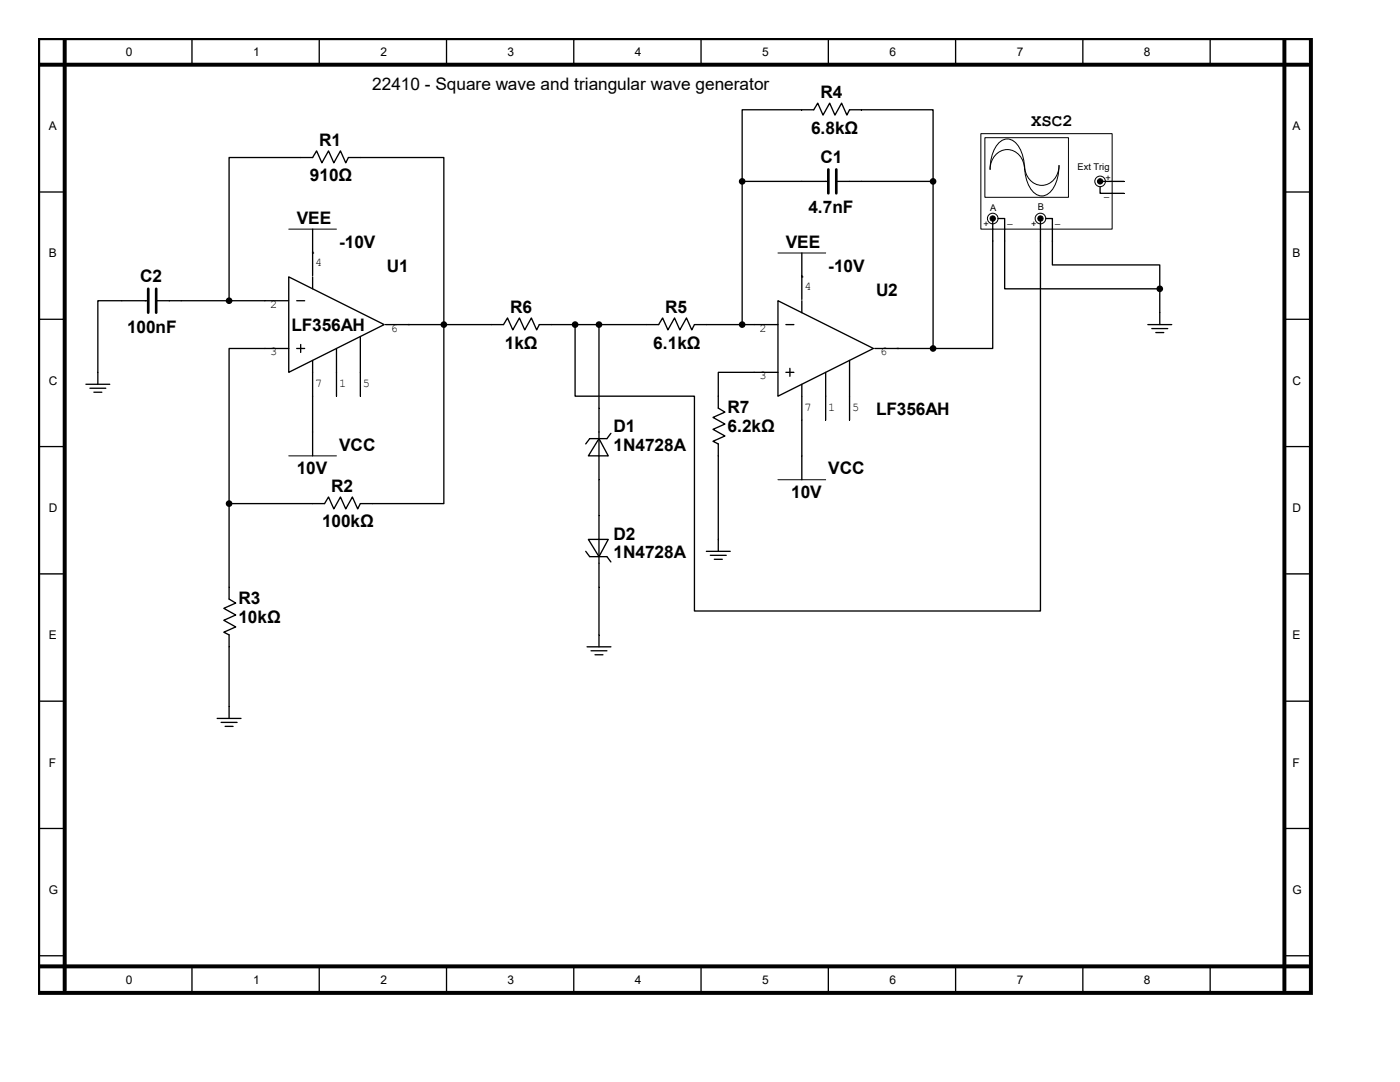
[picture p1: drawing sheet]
<svg xmlns="http://www.w3.org/2000/svg" width="279mm" height="216mm" viewBox="0 0 279 216" stroke-linecap="round" stroke-linejoin="round" font-family="sans-serif">
<path d="M7.6 7.6h254v190.5h-254zM7.6 12.9h253.5M12.9 7.6v190M256.3 7.6v190M7.6 192.8h253.5" fill="none" stroke="#000" stroke-width=".79"/>
<g fill="none" stroke="#000" stroke-width=".26">
<path d="M38.3 7.6v5.3M63.7 7.6v5.3M89.1 7.6v5.3M114.5 7.6v5.3M139.9 7.6v5.3M165.3 7.6v5.3M190.7 7.6v5.3M216.1 7.6v5.3M241.5 7.6v5.3M7.6 38.3h5.3M160 21.9h2.4l.8-1.3 1.1 2.4 1.3-2.4 1 2.4 1.4-2.4 1 2.4 .5-1.1h2.4M160 36.2h5.3"/>
<path d="M166.9 36.2h5M256.3 38.3h5.3M57.6 55.2l19.1 9.6-19.1 9.5zM62.4 50.5h.1M62.4 45.7v9.3M62.4 55.2v2.4M160 55.2h.1M160 50.5v9.2M7.6 63.7h5.3M17.1 76.7h4.8M17.9 77.5h3.2M18.7 78.3h1.6"/>
<path d="M29.6 60h-10.1v16.7M31.2 60h5M57.6 60h-11.9v-28.6h16.7l.8-1.3 1 2.4 1.4-2.4 1 2.4 1.3-2.4 1.1 2.4 .5-1.1h19.1v33.4M57.6 69.5h-11.9v31M59.2 69.5h1.6M59.2 60h1.6M60 68.7v1.6M62.4 71.9v7.2M67.2 69.5v9.6M71.9 67.2v11.9M76.9 64.8h11.7M88.6 64.8v35.7h-16.7l-.5 1-1.1-2.3-1.3 2.3-1.1-2.3-1.3 2.3-1-2.3-.8 1.3h-19.1"/>
<path d="M129.1 64.8h2.3l.8-1.4 1.1 2.4 1.3-2.4 1.1 2.4 1.3-2.4 1.1 2.4 .5-1h2.4M150.5 64.8h4.8M150.5 74.3h4.8M155.3 60l19 9.5-19 9.6zM156.8 64.8h1.6M156.8 74.3h1.6M157.6 73.5v1.6M160 60v2.4M160 76.7v19M164.8 74.3v9.5M169.5 71.9v11.9M174.6 69.5h4.7"/>
<path d="M256.3 63.7h5.3M7.6 89.1h5.3M62.4 86.2v4.8M256.3 89.1h5.3M7.6 114.5h5.3M45.7 100.5v19l1.3 .8-2.3 1.1 2.3 1.3-2.3 1.1 2.3 1.3-2.3 1.1 1 .5v2.4M256.3 114.5h5.3M7.6 139.9h5.3M256.3 139.9h5.3M7.6 165.3h5.3M256.3 165.3h5.3M7.6 190.7h5.3"/>
<path d="M38.3 192.8v5.3M63.7 192.8v5.3M89.1 192.8v5.3M114.5 192.8v5.3M139.9 192.8v5.3M165.3 192.8v5.3M190.7 192.8v5.3M216.1 192.8v5.3M241.5 192.8v5.3M256.3 190.7h5.3"/>
</g>
<path d="M165.3 33.8v4.8M166.9 33.8v4.8M29.6 57.6v4.8M31.2 57.6v4.8" fill="none" stroke="#000" stroke-width=".53"/>
<path d="M57.6 45.7h9.6M155.3 50.5h9.5M57.6 91h9.6M155.3 95.7h9.5" fill="none" stroke="#000" stroke-width=".2"/>
<g fill="#000" stroke="#000" stroke-width=".26">
<circle cx="45.7" cy="60" r=".53"/>
<circle cx="88.6" cy="64.8" r=".53"/>
<circle cx="45.7" cy="100.5" r=".53"/>
</g>
<path d="M195.8 26.7h26.2v19h-26.2z" fill="#fff"/>
<path d="M195.7 26.7h26.3v19h-26.3z" fill="none" stroke="#000" stroke-width=".2"/>
<path d="M196.6 27.5h16.6v11.9h-16.6z" fill="#fff"/>
<path d="M196.6 27.5h16.6v11.9h-16.6zM199.3 28.6a2.35 2.35 0 0 1 3.9 .6 8.3 8.3 0 0 1 1.3 4.6 3.5 3.5 0 0 0-1.7-3.3 3.5 3.5 0 0 0-3.7 0 4.1 4.1 0 0 0-1.5 3.3 7.8 7.8 0 0 1 1.7-5.2zM204.5 33a3.5 3.5 0 0 0 1.6 3.4 3.5 3.5 0 0 0 3.7-.1 4.1 4.1 0 0 0 1.5-3.3 7.2 7.2 0 0 1-2.2 5.7 2.38 2.38 0 0 1-3.4-1 8.3 8.3 0 0 1-1.2-4.7z" fill="none" stroke="#000" stroke-width=".2"/>
<g fill="#fff" stroke="#000" stroke-width=".2">
<circle cx="207.6" cy="43.6" r="1.06"/>
<circle cx="198.1" cy="43.6" r="1.06"/>
<circle cx="219.6" cy="36.2" r="1.06"/>
</g>
<path d="M219.6 37.3v1.3h4.7M219.8 36.2h4.5M198.1 44.1v4M199.2 43.6h1.3v4.5M207.6 43.6v4.5M208.7 43.6h1.3v4.5" fill="none" stroke="#000" stroke-width=".26"/>
<g fill="#000" stroke="#000" stroke-width=".2">
<circle cx="219.6" cy="36.2" r=".53"/>
<circle cx="198.1" cy="43.6" r=".53"/>
<circle cx="207.6" cy="43.6" r=".53"/>
</g>
<path d="M119.5 87.5l1.9 3.5h-4z" fill="#fff" stroke="#000" stroke-width=".26"/>
<path d="M36.2 60h9.5M98.1 64.8h2.4l.8-1.4 1 2.4 1.4-2.4 1 2.4 1.3-2.4 1.1 2.4 .5-1h2.4M119.5 81.4v14.3M121.9 86.5l-.8 1h-3.4l-.8 1.1" fill="none" stroke="#000" stroke-width=".26"/>
<path d="M117.4 107.6h4l-1.9 3.5z" fill="#fff" stroke="#000" stroke-width=".26"/>
<g fill="none" stroke="#000" stroke-width=".26">
<path d="M148.1 36.2h11.9M148.1 36.2v28.6M160 21.9h-11.9v14.3M171.9 21.9h14.3v14.3M171.9 36.2h14.3M186.2 36.2v33.3M198.1 48.1v21.4h-11.9M200.5 48.1v9.5h31M207.6 48.1v73.8h-69v-42.8h-23.8v-14.3M210 48.1v4.8h21.5v4.7M231.5 57.6v7.2M62.4 79.1v7.1"/>
<path d="M88.6 64.8h9.5M110 64.8h19.1M119.5 64.8v16.6M141 64.8h9.5M150.5 74.3h-7.1v7.1l1.3 .8-2.4 1.1 2.4 1.3-2.4 1.1 2.4 1.3-2.4 1.1 1.1 .5v21.4M179.1 69.5h7.1M229.1 64.8h4.7M229.9 65.6h3.1M230.7 66.4h1.6M119.5 95.7v33.4M116.9 110l.8 1.1h3.4l.8 1M141 110h4.7"/>
<path d="M141.8 110.8h3.1M142.6 111.6h1.5M45.7 129.1v14.3M117.2 129.1h4.7M118 129.9h3.1M118.7 130.7h1.6M43.3 143.4h4.8M44.1 144.1h3.2M44.9 144.9h1.6"/>
</g>
<g fill="#000" stroke="#000" stroke-width=".26">
<circle cx="148.1" cy="36.2" r=".53"/>
<circle cx="186.2" cy="36.2" r=".53"/>
<circle cx="231.5" cy="57.6" r=".53"/>
<circle cx="114.8" cy="64.8" r=".53"/>
<circle cx="119.5" cy="64.8" r=".53"/>
<circle cx="148.1" cy="64.8" r=".53"/>
<circle cx="186.2" cy="69.5" r=".53"/>
</g>
<g font-size="3.4">
<text x="74.3" y="17.9">22410 - Square wave and triangular wave generator</text>
<text x="163.7" y="19.5">R4</text>
<text x="63.7" y="29">R1</text>
<text x="161.9" y="26.7">6.8kΩ</text>
<text x="205.8" y="25.2">XSC2</text>
<text x="163.7" y="32.5">C1</text>
<text x="61.8" y="36.2">910Ω</text>
<text x="59.2" y="44.7">VEE</text>
<text x="161.3" y="42.5">4.7nF</text>
<text x="67.7" y="49.4">-10V</text>
<text x="156.8" y="49.4">VEE</text>
<text x="28" y="56.3">C2</text>
<text x="77.2" y="54.2">U1</text>
<text x="165.3" y="54.2">-10V</text>
<text x="174.8" y="59">U2</text>
<text x="101.8" y="62.4">R6</text>
<text x="132.8" y="62.4">R5</text>
<text x="25.4" y="66.4">100nF</text>
<text x="58.2" y="66.1">LF356AH</text>
<text x="100.8" y="69.6">1kΩ</text>
<text x="130.4" y="69.6">6.1kΩ</text>
<text x="145.2" y="82.5">R7</text>
<text x="174.8" y="82.8">LF356AH</text>
<text x="67.7" y="89.9">VCC</text>
<text x="122.5" y="86.2">D1</text>
<text x="122.5" y="89.9">1N4728A</text>
<text x="145.2" y="86.2">6.2kΩ</text>
<text x="59.2" y="94.7">10V</text>
<text x="165.3" y="94.7">VCC</text>
<text x="66.1" y="98.1">R2</text>
<text x="157.9" y="99.4">10V</text>
<text x="64.3" y="105.2">100kΩ</text>
<text x="122.5" y="107.7">D2</text>
<text x="122.5" y="111.3">1N4728A</text>
<text x="47.6" y="120.6">R3</text>
<text x="47.6" y="124.3">10kΩ</text>
</g>
<g font-size="2.4">
<text x="25.1" y="11.1">0</text>
<text x="50.5" y="11.1">1</text>
<text x="75.9" y="11.1">2</text>
<text x="101.3" y="11.1">3</text>
<text x="126.7" y="11.1">4</text>
<text x="152.1" y="11.1">5</text>
<text x="177.5" y="11.1">6</text>
<text x="202.9" y="11.1">7</text>
<text x="228.3" y="11.1">8</text>
<text x="9.7" y="26">A</text>
<text x="257.9" y="26">A</text>
<text x="9.7" y="51.4">B</text>
<text x="62.9" y="53.2">4</text>
<text x="257.9" y="51.4">B</text>
<text x="160.6" y="58">4</text>
<text x="53.9" y="61.4">2</text>
<text x="53.9" y="70.9">3</text>
<text x="78" y="66.2">6</text>
<text x="151.6" y="66.2">2</text>
<text x="175.6" y="70.9">6</text>
<text x="9.7" y="76.8">C</text>
<text x="62.9" y="77.3">7</text>
<text x="67.7" y="77.3">1</text>
<text x="72.4" y="77.3">5</text>
<text x="151.6" y="75.7">3</text>
<text x="257.9" y="76.8">C</text>
<text x="160.6" y="82">7</text>
<text x="165.3" y="82">1</text>
<text x="170.1" y="82">5</text>
<text x="9.7" y="102.2">D</text>
<text x="257.9" y="102.2">D</text>
<text x="9.7" y="127.6">E</text>
<text x="257.9" y="127.6">E</text>
<text x="9.7" y="153">F</text>
<text x="257.9" y="153">F</text>
<text x="9.7" y="178.4">G</text>
<text x="257.9" y="178.4">G</text>
<text x="25.1" y="196.3">0</text>
<text x="50.5" y="196.3">1</text>
<text x="75.9" y="196.3">2</text>
<text x="101.3" y="196.3">3</text>
<text x="126.7" y="196.3">4</text>
<text x="152.1" y="196.3">5</text>
<text x="177.5" y="196.3">6</text>
<text x="202.9" y="196.3">7</text>
<text x="228.3" y="196.3">8</text>
</g>
<g font-size="1.9">
<text x="215.1" y="33.9">Ext Trig</text>
<text x="207.1" y="41.9">B</text>
<text x="220.3" y="39.2">_</text>
<text x="220.6" y="36">+</text>
<text x="196.3" y="45.3">+</text>
<text x="197.6" y="42.1">A</text>
<text x="201" y="44.5">_</text>
<text x="205.8" y="45.3">+</text>
<text x="210.6" y="44.5">_</text>
</g>
</svg>
